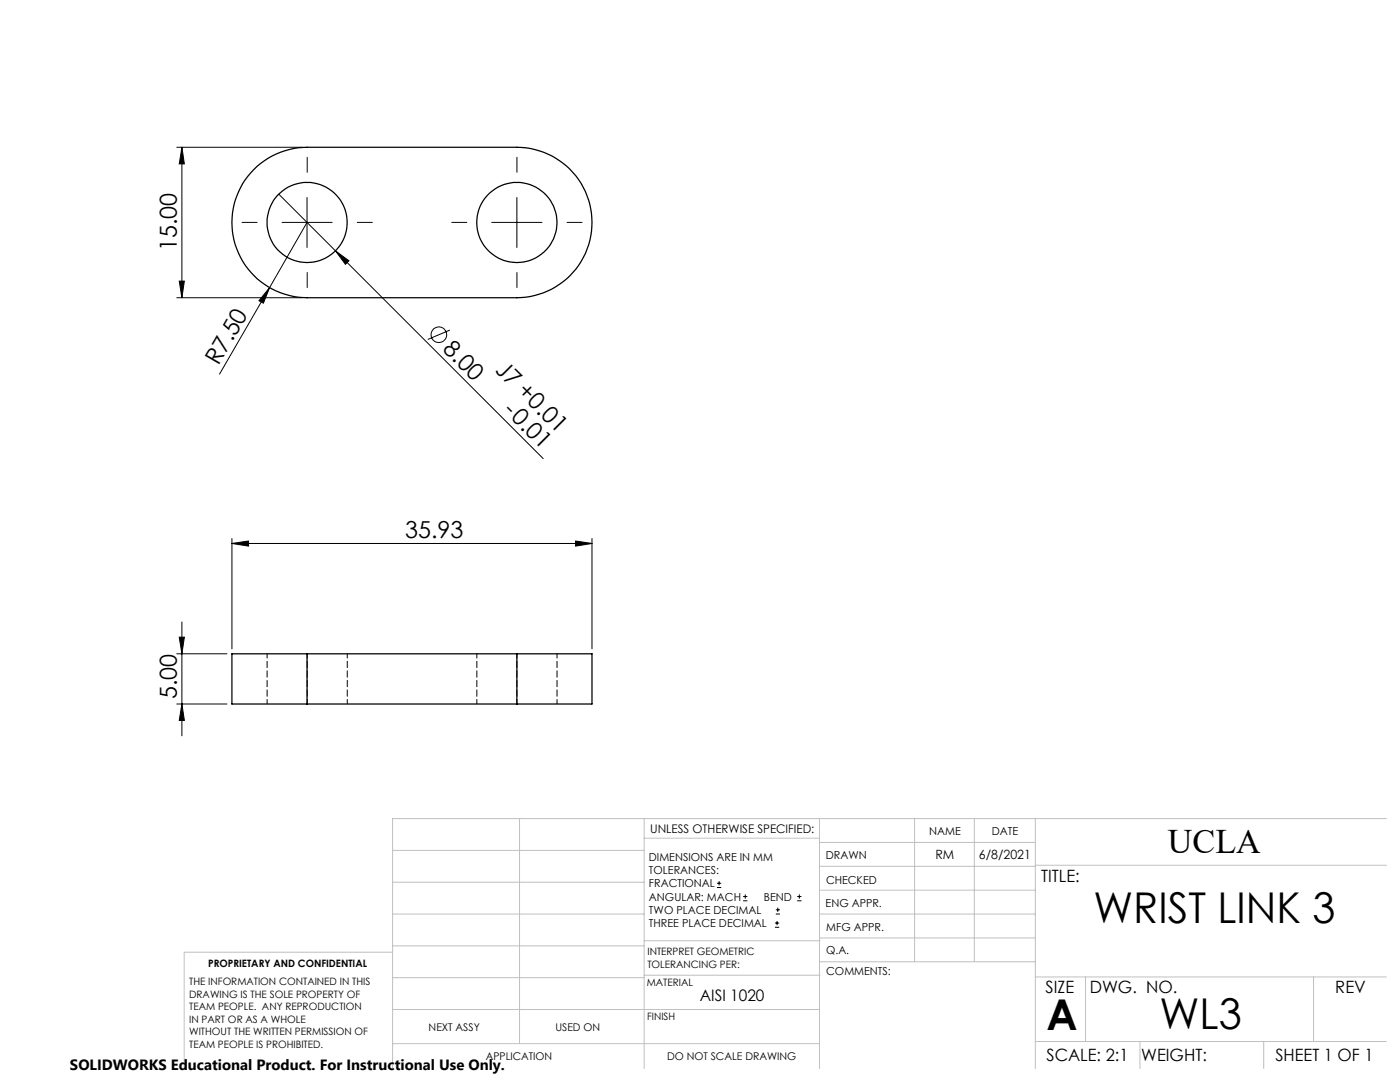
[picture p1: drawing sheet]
<svg xmlns="http://www.w3.org/2000/svg" width="279mm" height="216mm" viewBox="0 0 279 216" stroke-linecap="round" stroke-linejoin="round" font-family="sans-serif">
<g fill="none" stroke="#000" stroke-width=".2">
<path d="M35.3 29.4h25M36.3 29.4v30M36.3 29.4l.5 3.3h-1zM55.6 38.7l11.4 11.4M61.3 39.4v10M103.2 39.4v10M35.3 59.4h25M35.8 56.1h1l-.5 3.3zM53.8 57.4l-1.2 3.1-.9-.5zM53.8 57.4l-10 17.2M56.3 44.4h10M61.3 44.4l-7.5 13"/>
<path d="M67 50.1l2.6 1.9-.7 .7zM67 50.1l41.4 41.4M98.1 44.4h10.1M89.8 65.9l-4.4 1.8M46.3 108.4l3.3-.5v1.1zM46.3 107.5v22M46.3 108.4h71.8M114.9 107.9l3.2 .5-3.2 .6zM118.1 107.5v22M35.3 130.5h10M35.8 127.1h1l-.5 3.4zM36.3 124.1v22.7"/>
<path d="M35.3 140.5h10M36.3 140.5l.5 3.3h-1zM143.1 177.1h.8M143.1 176.2h.8M143.5 175.8v.9M148.3 179.7h.9M148.3 178.9h.9M148.7 178.5v.8M159.1 179.7h.8M159.1 178.9h.8M159.5 178.5v.8M154.7 185h.8"/>
<path d="M154.7 184.2h.8M154.8 182.4h.8M154.8 181.5h.8M155.1 183.8v.8M155.2 181.1v.9"/>
<circle cx="87.6" cy="66.8" r="1.56"/>
</g>
<path d="M61.3 34.4v-3M103.2 34.4v-3M51.3 44.4h-3M61.3 54.4v3M71.3 44.4h3M93.2 44.4h-3M103.2 54.4v3M113.2 44.4h3" fill="none" stroke="#000" stroke-width=".2" stroke-dasharray="15.2 1.3 1.3 1.3"/>
<g fill="none" stroke="#c0c0c0" stroke-width=".2">
<path d="M78.4 176h50.2M78.4 169.7h50.2M103.7 163.3v44.9M128.6 163.3v49.9M128.6 167.3h34.9M163.5 163.3v49.9M163.5 177.6h43.1M163.5 172.9h43.1M163.5 168.1h43.1M182.5 163.3v28.6M194.5 163.3v28.6M206.6 163.3v49.9"/>
<path d="M206.6 172.6h70.1M276.7 163.3h-198.3v49.9M78.4 195.1h50.2M78.4 188.7h50.2M78.4 182.4h50.2M78.4 190h-41.6v23.2M128.6 194.6h35.1M128.6 187.7h35.1M163.5 182.4h43.1M163.5 187.1h43.1M163.7 191.9h42.9M206.6 194.9h70.1"/>
<path d="M216.6 194.9v12.9M262.1 194.9v12.9M78.4 208.2h85.1M78.4 201.4h85.1M206.6 207.8h70.1M227.5 207.8v5.4M252.2 207.8v5.4"/>
</g>
<g fill="#000">
<path d="M53.8 57.4l-1.2 3.1-.9-.5zM67 50.1l2.6 1.9-.7 .7z"/>
<path d="M36.3 29.4l.5 3.3h-1zM35.8 56.1h1l-.5 3.3z"/>
<path d="M46.3 108.4l3.3-.5v1.1zM114.9 107.9l3.2 .5-3.2 .6z"/>
<path d="M36.3 140.5l.5 3.3h-1zM35.8 127.1h1l-.5 3.4z"/>
</g>
<g fill="none" stroke="#000" stroke-width=".25">
<path d="M50.7 33.8a15.1 15.1 0 0 1 10.6-4.4h41.9a15 15 0 0 1 14.9 15 15 15 0 0 1-14.9 15h-41.9a15 15 0 0 1-13.9-9.3 15 15 0 0 1 3.3-16.3zM61.3 130.5h-15v10h15M61.3 130.5v10M61.3 130.5h41.9M103.2 130.5h14.9v10h-14.9M103.2 130.5v10M61.3 140.5h41.9"/>
<circle cx="61.3" cy="44.4" r="8"/>
<circle cx="103.1" cy="44.4" r="8"/>
</g>
<path d="M53.3 130.4v10M61.3 130.4v10M95.2 130.4v10M103.2 130.4v10M69.3 140.4v-10M111.2 140.4v-10" fill="none" stroke="#000" stroke-width=".2" stroke-dasharray="1.3 .6" stroke-dashoffset=".4"/>
<g font-size="8.5">
<text x="218.2" y="184.2">WRIST LINK 3</text>
<text x="208.9" y="205.5">A</text>
<text x="231.4" y="205.4">WL3</text>
</g>
<text font-size="6.9" x="233.1" y="170.1">UCLA</text>
<g font-size="4.7">
<text x="35.3" y="50.2" transform="rotate(-90 35.3 50.2)">15.00</text>
<text x="88.2" y="69.8" transform="rotate(45 88.2 69.8)">8.00</text>
<text x="43.6" y="73" transform="rotate(-60 43.6 73)">R7.50</text>
<text x="98.7" y="74" transform="rotate(45 98.7 74)">J7 +0.01</text>
<text x="100.3" y="81.9" transform="rotate(45 100.3 81.9)">-0.01</text>
<text x="80.9" y="107.4">35.93</text>
<text x="35.3" y="139.5" transform="rotate(-90 35.3 139.5)">5.00</text>
</g>
<g font-size="3.4">
<text x="207.8" y="176">TITLE:</text>
<text x="208.7" y="198.1">SIZE</text>
<text x="217.5" y="198.1">DWG. NO.</text>
<text x="266.5" y="198.2">REV</text>
<text x="208.8" y="211.7">SCALE: 2:1</text>
<text x="227.7" y="211.8">WEIGHT:</text>
<text x="254.5" y="211.7">SHEET 1 OF 1</text>
</g>
<text font-size="3.2" x="139.7" y="199.8">AISI 1020</text>
<text font-size="3" x="14" y="213.5">SOLIDWORKS Educational Product. For Instructional Use Only.</text>
<g font-size="2.5">
<text x="186.7" y="171.3">RM</text>
<text x="195.4" y="171.4">6/8/2021</text>
</g>
<text font-size="2.4" x="129.8" y="166.2">UNLESS OTHERWISE SPECIFIED:</text>
<g font-size="2.2">
<text x="185.4" y="166.6">NAME</text>
<text x="197.9" y="166.7">DATE</text>
<text x="129.5" y="171.8">DIMENSIONS ARE IN MM</text>
<text x="164.8" y="171.4">DRAWN</text>
<text x="129.5" y="174.4">TOLERANCES:</text>
<text x="129.5" y="177.1">FRACTIONAL</text>
<text x="129.5" y="179.7">ANGULAR: MACH</text>
<text x="152.5" y="179.7">BEND</text>
<text x="164.9" y="176.3">CHECKED</text>
<text x="129.5" y="182.4">TWO PLACE DECIMAL</text>
<text x="129.5" y="185">THREE PLACE DECIMAL</text>
<text x="164.8" y="181">ENG APPR.</text>
<text x="164.9" y="185.7">MFG APPR.</text>
<text x="164.9" y="190.4">Q.A.</text>
<text x="164.9" y="194.6">COMMENTS:</text>
</g>
<g font-size="2.1">
<text x="85.5" y="205.7">NEXT ASSY</text>
<text x="110.9" y="205.7">USED ON</text>
<text x="96.9" y="211.5">APPLICATION</text>
<text x="133.1" y="211.6">DO NOT SCALE DRAWING</text>
</g>
<g font-size="2">
<text x="129.2" y="190.6">INTERPRET GEOMETRIC</text>
<text x="37.8" y="196.5">THE INFORMATION CONTAINED IN THIS</text>
<text x="41.5" y="192.9">PROPRIETARY AND CONFIDENTIAL</text>
<text x="129.1" y="196.7">MATERIAL</text>
<text x="129.2" y="193.1">TOLERANCING PER:</text>
<text x="37.8" y="199">DRAWING IS THE SOLE PROPERTY OF</text>
<text x="37.8" y="201.6">TEAM PEOPLE. ANY REPRODUCTION</text>
<text x="129.1" y="203.5">FINISH</text>
<text x="37.8" y="204.1">IN PART OR AS A WHOLE</text>
<text x="37.8" y="206.6">WITHOUT THE WRITTEN PERMISSION OF</text>
<text x="37.8" y="209.1">TEAM PEOPLE IS PROHIBITED.</text>
</g>
</svg>
